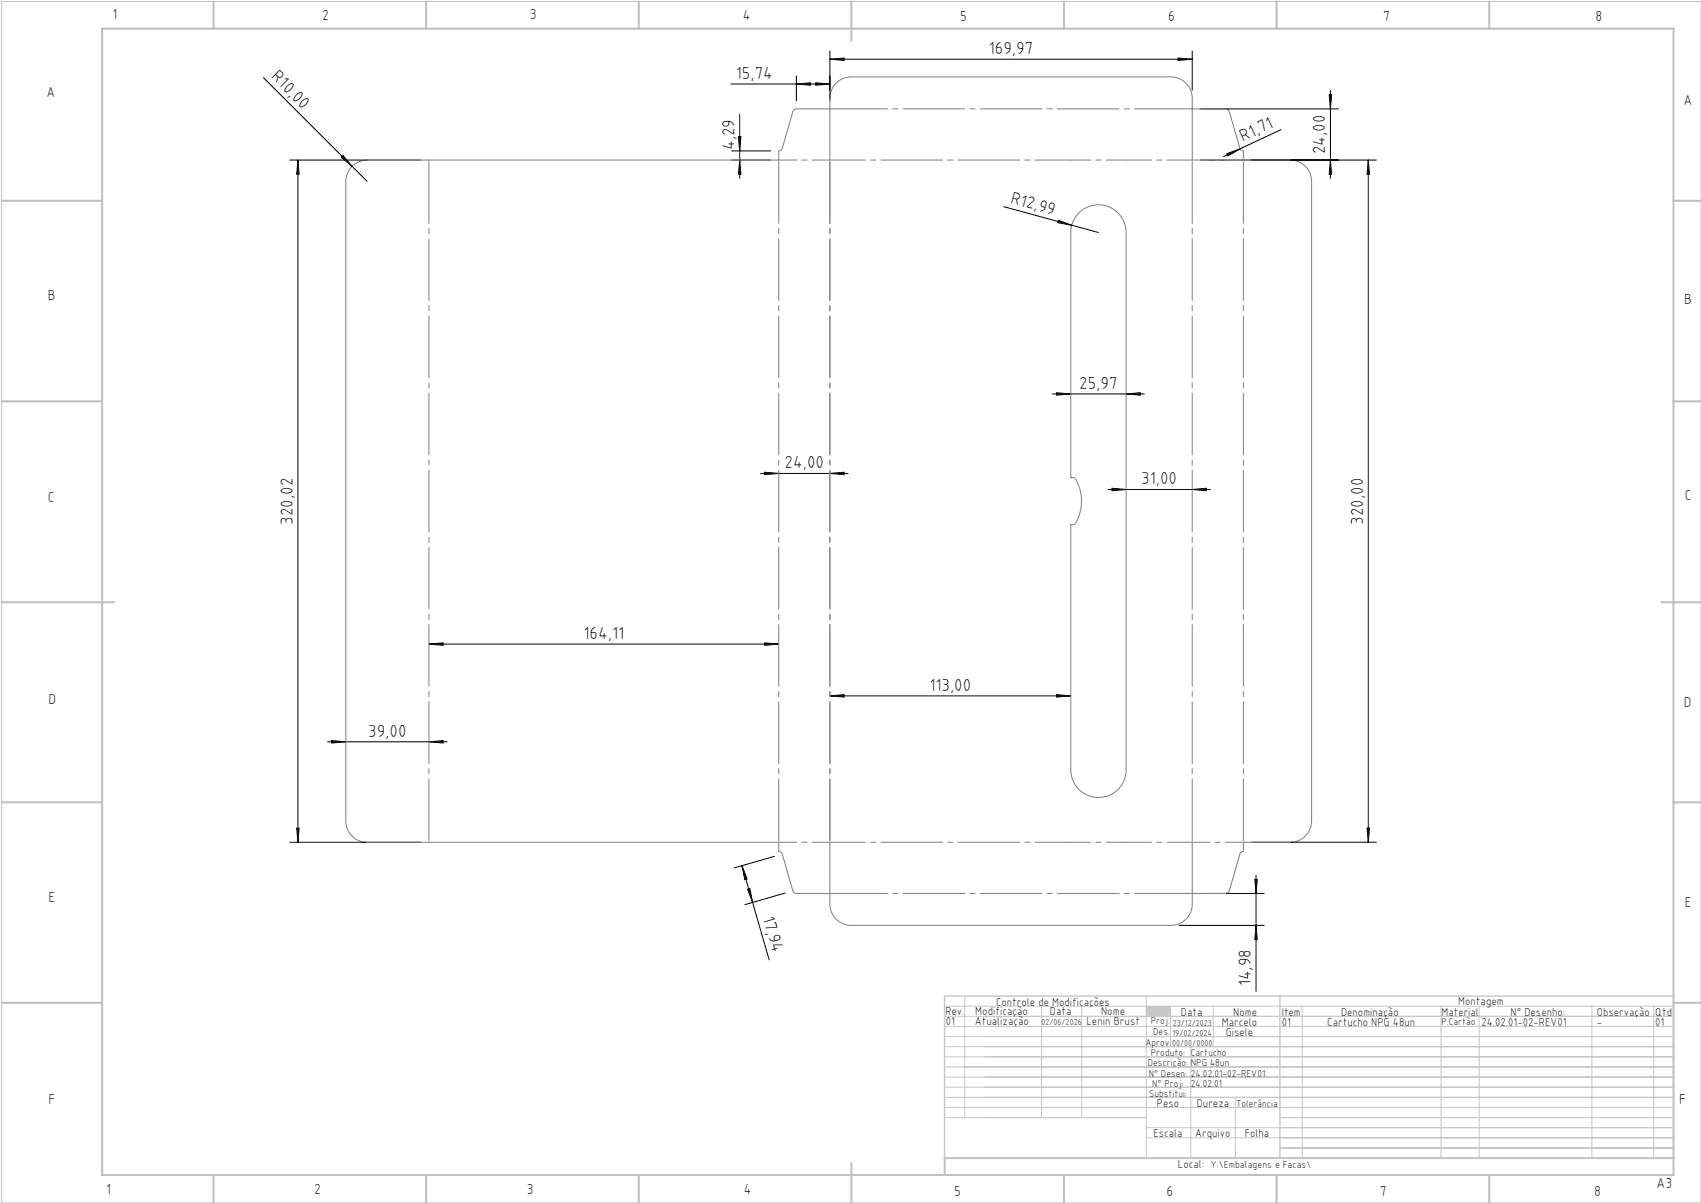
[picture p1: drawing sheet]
<svg xmlns="http://www.w3.org/2000/svg" width="420mm" height="297mm" viewBox="0 0 420 297" stroke-linecap="round" stroke-linejoin="round" font-family="sans-serif">
<path d="M.4 .4h419.6v296.6h-419.6z" fill="none" stroke="#c0c0c0" stroke-width=".25"/>
<g fill="none" stroke="#c0c0c0" stroke-width=".5">
<path d="M25.2 7.1h388v283h-388zM52.7 .4v6.7M105.2 .4v6.7M157.7 .4v6.7M210.2 .4v9.7M262.7 .4v6.7M315.2 .4v6.7M367.7 .4v6.7M.4 49.6h24.8M413.2 49.6h6.8M.4 99.1h24.8M413.2 99.1h6.8"/>
<path d="M.4 148.7h27.8M410.2 148.7h9.8M.4 198.1h24.8M413.2 198.1h6.8M.4 247.6h24.8M413.2 247.6h6.8M52.7 290.1v6.9M105.2 290.1v6.9M157.7 290.1v6.9M210.2 287.1v9.9M262.7 290.1v6.9M315.2 290.1v6.9"/>
<path d="M367.7 290.1v6.9M413.2 285.9h-179.9v4.2"/>
</g>
<g fill="none" stroke="#c3c8d2" stroke-width=".25">
<path d="M233.2 250.9h180M233.2 248.4h180M233.2 253.4h180M233.2 255.9h180M233.2 258.4h180M238.2 245.9v30M257.2 248.4v27.5M267.1 248.4v27.5M283 245.9v40M289 248.4v10M294 258.4v27.5M299.6 248.4v10"/>
<path d="M321.5 248.4v37.5M355.8 248.4v37.5M365.2 248.4v37.5M393.1 248.4v37.5M408.3 248.4v37.5M233.2 260.9h180M233.2 263.4h180M233.2 265.9h180M233.2 268.4h180M233.2 270.9h180M233.2 273.4h180M233.2 275.9h49.8"/>
<path d="M283 278.4h130.2M305 270.9v15M316 275.9h97.2M283 280.9h130.2M316 283.4h97.2"/>
</g>
<path d="M233.2 245.9h180v40h-180zM316 245.9v40" fill="none" stroke="#c3c8d2" stroke-width=".35"/>
<path d="M283 248.4h6v2.5h-6z" fill-rule="evenodd" fill="#c3c8d2"/>
<g fill="none" stroke="#000" stroke-width=".25">
<path d="M65 19.2l21.9 21.9M196.6 18.7v6.2M204.9 14.6l3.5-.3v.6zM204.9 12.6v12.3M204.9 14.6h89.5M290.9 14.3l3.5 .3-3.5 .3zM294.4 12.6v9.7M71.6 39.5h32.3M73.6 39.5l.3 3.5h-.6zM73.6 39.5v168.4M84.2 38.8l.5-.4 2.2 2.7zM180.5 20.7h24.4"/>
<path d="M180.6 39.5h9.7M180.6 37.3h9.7M182.3 33.8h.6l-.3 3.5zM182.6 39.5l.3 3.5h-.6zM182.6 28.2v15.8M196.6 20.7l3.5-.3v.6zM201.4 20.4l3.5 .3-3.5 .3zM296.4 39.5h43.5M296.4 26.9h34.1M302.9 38l3.3-1.3-3 1.8zM316.3 32l-14.2 6.7M328.2 23.4h.6l-.3 3.5z"/>
<path d="M328.5 22.4v21.6M328.5 39.5l.3 3.5h-.6zM337.9 39.5l.3 3.5h-.6zM337.9 39.5v168.4M86.9 41.1l3.7 3.7M247.8 51l16.8 4.6M261.3 54.4l3.3 1.2-3.4-.6zM264.6 55.6l6.6 1.8M259.9 97.3h22.7M260.9 97l3.5 .3-3.5 .3zM278.1 97.3l3.5-.3v.6zM187.8 116.9h21.6"/>
<path d="M188.8 116.6l3.5 .3-3.5 .3zM204.9 116.9l3.5-.3v.6zM273.6 120.8h25.3M274.6 120.5l3.5 .3-3.5 .3zM294.4 120.8l3.5-.3v.6zM105.9 159l3.5-.3v.6zM105.9 159h86.4M188.8 158.7l3.5 .3-3.5 .3zM204.9 171.8l3.5-.3v.6zM204.9 171.8h59.5M260.9 171.5l3.5 .3-3.5 .3zM80.9 183.1h29.5"/>
<path d="M81.9 182.8l3.5 .3-3.5 .3zM105.9 183.1l3.5-.3v.6zM71.6 207.9h32.3M73.3 204.4h.6l-.3 3.5zM183.2 213.7l2.6 9.1M183.2 213.7l1.3 3.3-.6 .2zM184.6 219.5l.5-.1 .7 3.4zM191.2 211.4l-9.9 2.9M309 207.9h30.9M309.8 217.1h.6l-.3 3.5zM310.1 216.1v28.6M337.6 204.4h.6l-.3 3.5z"/>
<path d="M185.8 222.8l4.1 14.2M193.8 220.5l-9.9 2.9M291.1 228.5h21M296.4 220.6h15.7M310.1 228.5l.3 3.5h-.6z"/>
</g>
<path d="M204.9 39.5v-15.2a5.3 5.3 0 0 1 5.3-5.3h78.9a5.3 5.3 0 0 1 5.3 5.3v15.2M204.9 26.9h-8.3l-.6 .3-2.8 9.4-.4 .5-.5 .2v2.2h-101.7a5.3 5.3 0 0 0-5.2 5.3v157.9a5.3 5.3 0 0 0 5.2 5.2h101.6M294.4 26.9h8.3l.6 .3 2.8 9.4 .4 .5 .5 .2v2.2h11.6a5.3 5.3 0 0 1 5.3 5.3v157.9a5.3 5.3 0 0 1-5.3 5.2h-11.6v2.3l-.5 .2-.4 .5-2.8 9.4-.6 .3h-8.3M266.5 52.4a6.8 6.8 0 0 1 7.4-1.3 6.8 6.8 0 0 1 4.2 6.3v132.6a6.8 6.8 0 0 1-6.9 6.9 6.8 6.8 0 0 1-6.8-6.9v-60.5h.8a9.6 9.6 0 0 0 1.6-8.2l-.4-1.4a3.2 3.2 0 0 0-1.1-1.9l-.9-.1v-60.5l.2-1.5 .4-1.4zM192.3 207.9v2.3l.5 .2 .4 .5 2.8 9.4 .6 .3h8.3M204.9 207.9v15.3a5.3 5.3 0 0 0 5.3 5.3h78.9a5.3 5.3 0 0 0 5.3-5.3v-15.3" fill="none" stroke="#808080" stroke-width=".25"/>
<path d="M204.9 39.5h59.5M204.9 207.9h59.5" fill="none" stroke="#808080" stroke-width=".25" stroke-dasharray="15.2 1.3 1.3 1.3" stroke-dashoffset="6.5"/>
<path d="M264.4 39.5h13.7M264.4 207.9h13.7" fill="none" stroke="#808080" stroke-width=".25" stroke-dasharray="15.2 1.3 1.3 1.3" stroke-dashoffset="10.3"/>
<path d="M278.1 39.5h16.3M278.1 207.9h16.3" fill="none" stroke="#808080" stroke-width=".25" stroke-dasharray="15.2 1.3 1.3 1.3" stroke-dashoffset="9"/>
<path d="M204.9 39.5h-12.6M294.4 39.5h12.6M204.9 207.9h-12.6M294.4 207.9h12.6" fill="none" stroke="#808080" stroke-width=".25" stroke-dasharray="15.2 1.3 1.3 1.3" stroke-dashoffset="10.8"/>
<path d="M105.9 39.5v168.4M192.3 39.5v168.4M204.9 39.5v168.4M294.4 39.5v168.4M307 39.5v168.4" fill="none" stroke="#808080" stroke-width=".25" stroke-dasharray="15.2 1.3 1.3 1.3" stroke-dashoffset="-.4"/>
<path d="M294.4 26.9h-89.5M204.9 220.6h89.5" fill="none" stroke="#808080" stroke-width=".25" stroke-dasharray="15.2 1.3 1.3 1.3" stroke-dashoffset="1"/>
<g fill="#000">
<path d="M302.9 38l3.3-1.3-3 1.8zM84.2 38.8l.5-.4 2.2 2.7zM261.3 54.4l3.3 1.2-3.4-.6z"/>
<path d="M73.6 39.5l.3 3.5h-.6zM73.3 204.4h.6l-.3 3.5zM328.2 23.4h.6l-.3 3.5zM328.5 39.5l.3 3.5h-.6zM337.9 39.5l.3 3.5h-.6zM337.6 204.4h.6l-.3 3.5zM309.8 217.1h.6l-.3 3.5zM310.1 228.5l.3 3.5h-.6z"/>
<path d="M182.6 39.5l.3 3.5h-.6zM182.3 33.8h.6l-.3 3.5z"/>
<path d="M278.1 97.3l3.5-.3v.6zM260.9 97l3.5 .3-3.5 .3zM260.9 171.5l3.5 .3-3.5 .3zM204.9 171.8l3.5-.3v.6zM201.4 20.4l3.5 .3-3.5 .3zM196.6 20.7l3.5-.3v.6z"/>
<path d="M188.8 116.6l3.5 .3-3.5 .3zM204.9 116.9l3.5-.3v.6zM204.9 14.6l3.5-.3v.6zM290.9 14.3l3.5 .3-3.5 .3zM274.6 120.5l3.5 .3-3.5 .3zM294.4 120.8l3.5-.3v.6z"/>
<path d="M81.9 182.8l3.5 .3-3.5 .3zM105.9 183.1l3.5-.3v.6zM105.9 159l3.5-.3v.6zM188.8 158.7l3.5 .3-3.5 .3z"/>
<path d="M184.6 219.5l.5-.1 .7 3.4zM183.2 213.7l1.3 3.3-.6 .2z"/>
</g>
<g font-size="4.3">
<text x="244.2" y="13.3">169,97</text>
<text x="66.8" y="19.1" transform="rotate(45 66.8 19.1)">R10,00</text>
<text x="181.7" y="19.5">15,74</text>
<text x="306.9" y="35" transform="rotate(-25 306.9 35)">R1,71</text>
<text x="181.3" y="37" transform="rotate(-90 181.3 37)">4,29</text>
<text x="327.2" y="38.1" transform="rotate(-90 327.2 38.1)">24,00</text>
<text x="249.3" y="50.1" transform="rotate(15 249.3 50.1)">R12,99</text>
<text x="266.5" y="96">25,97</text>
<text x="193.7" y="115.6">24,00</text>
<text x="281.8" y="119.6">31,00</text>
<text x="72.3" y="129.5" transform="rotate(-90 72.3 129.5)">320,02</text>
<text x="336.6" y="129.5" transform="rotate(-90 336.6 129.5)">320,00</text>
<text x="144.1" y="157.7">164,11</text>
<text x="229.5" y="170.5">113,00</text>
<text x="90.9" y="181.9">39,00</text>
<text x="188.3" y="226.7" transform="rotate(74 188.3 226.7)">17,94</text>
<text x="308.8" y="243.5" transform="rotate(-90 308.8 243.5)">14,98</text>
</g>
<g font-size="3.6">
<text x="27.8" y="4.8">1</text>
<text x="79.5" y="4.9">2</text>
<text x="130.8" y="4.8">3</text>
<text x="183.4" y="4.9">4</text>
<text x="237.1" y="5.1">5</text>
<text x="288.4" y="5.2">6</text>
<text x="341.5" y="5.1">7</text>
<text x="394" y="5.2">8</text>
<text x="11.5" y="24">A</text>
<text x="415.7" y="25.8">A</text>
<text x="11.8" y="74.1">B</text>
<text x="415.8" y="75.1">B</text>
<text x="11.8" y="124">C</text>
<text x="416" y="123.5">C</text>
<text x="12" y="173.7">D</text>
<text x="415.8" y="174.7">D</text>
<text x="12" y="222.6">E</text>
<text x="416" y="223.9">E</text>
<text x="12" y="272.6">F</text>
<text x="414.6" y="272.6">F</text>
<text x="409" y="293.3">A3</text>
<text x="26.2" y="294.8">1</text>
<text x="77.6" y="294.8">2</text>
<text x="130.1" y="294.8">3</text>
<text x="183.7" y="294.7">4</text>
<text x="235.6" y="295.2">5</text>
<text x="288" y="295.2">6</text>
<text x="340.7" y="295.2">7</text>
<text x="393.6" y="295.2">8</text>
</g>
<g font-size="2.9">
<text x="240.8" y="250.6">Modificação</text>
<text x="259.2" y="250.6">Data</text>
<text x="271.9" y="250.6">Nome</text>
<text x="240.7" y="253.1">Atualização</text>
<text x="268.3" y="253.1">Lenin Brust</text>
<text x="290.9" y="288.4">Local:</text>
</g>
<g font-size="2.8">
<text x="233.4" y="250.6">Rev.</text>
<text x="246" y="248.4">Controle de Modificações</text>
<text x="291.6" y="250.8">Data</text>
<text x="304.5" y="250.8">Nome</text>
<text x="316.5" y="250.9">Item</text>
<text x="331.1" y="250.9">Denominação</text>
<text x="355.9" y="250.9">Material</text>
<text x="360.1" y="248.2">Montagem</text>
<text x="373" y="250.9">N° Desenho:</text>
<text x="394.3" y="250.9">Observação</text>
<text x="408.7" y="250.9">Qtd</text>
<text x="233.5" y="253.1">01</text>
<text x="301.7" y="253.3">Marcelo</text>
<text x="302.7" y="255.8">Gisele</text>
<text x="316.5" y="253.2">01</text>
<text x="327.7" y="253.2">Cartucho NPG 48un</text>
<text x="365.8" y="253.3">24.02.01-02-REV01</text>
<text x="394.3" y="253.3">-</text>
<text x="408.7" y="253.3">01</text>
<text x="285.6" y="273.3">Peso</text>
<text x="295.5" y="273.3">Dureza</text>
<text x="284.8" y="280.8">Escala</text>
<text x="295.1" y="280.8">Arquivo</text>
<text x="307.3" y="280.8">Folha</text>
</g>
<g font-size="2.5">
<text x="284.1" y="252.9">Proj.</text>
<text x="284.8" y="255.5">Des.</text>
<text x="355.9" y="253">P.Cartão</text>
<text x="282.8" y="258.3">Aprov.</text>
<text x="283.4" y="263.3">Descrição:</text>
<text x="284.2" y="260.7">Produto:</text>
<text x="294" y="263.3">NPG 48un</text>
<text x="294" y="260.7">Cartucho</text>
<text x="283.7" y="265.9">N° Desen:</text>
<text x="284.5" y="268.3">N° Proj:</text>
<text x="294" y="268.3">24.02.01</text>
<text x="294" y="265.8">24.02.01-02-REV01</text>
<text x="283.7" y="270.9">Substitui:</text>
<text x="305.2" y="273.3">Tolerância</text>
<text x="298.9" y="288.4">Y:\Embalagens e Facas\</text>
</g>
<g font-size="2.1">
<text x="257.1" y="253.1">02/06/2026</text>
<text x="289.5" y="255.8">19/02/2024</text>
<text x="289.6" y="253.3">23/12/2023</text>
<text x="289.4" y="258.3">00/00/0000</text>
</g>
</svg>
